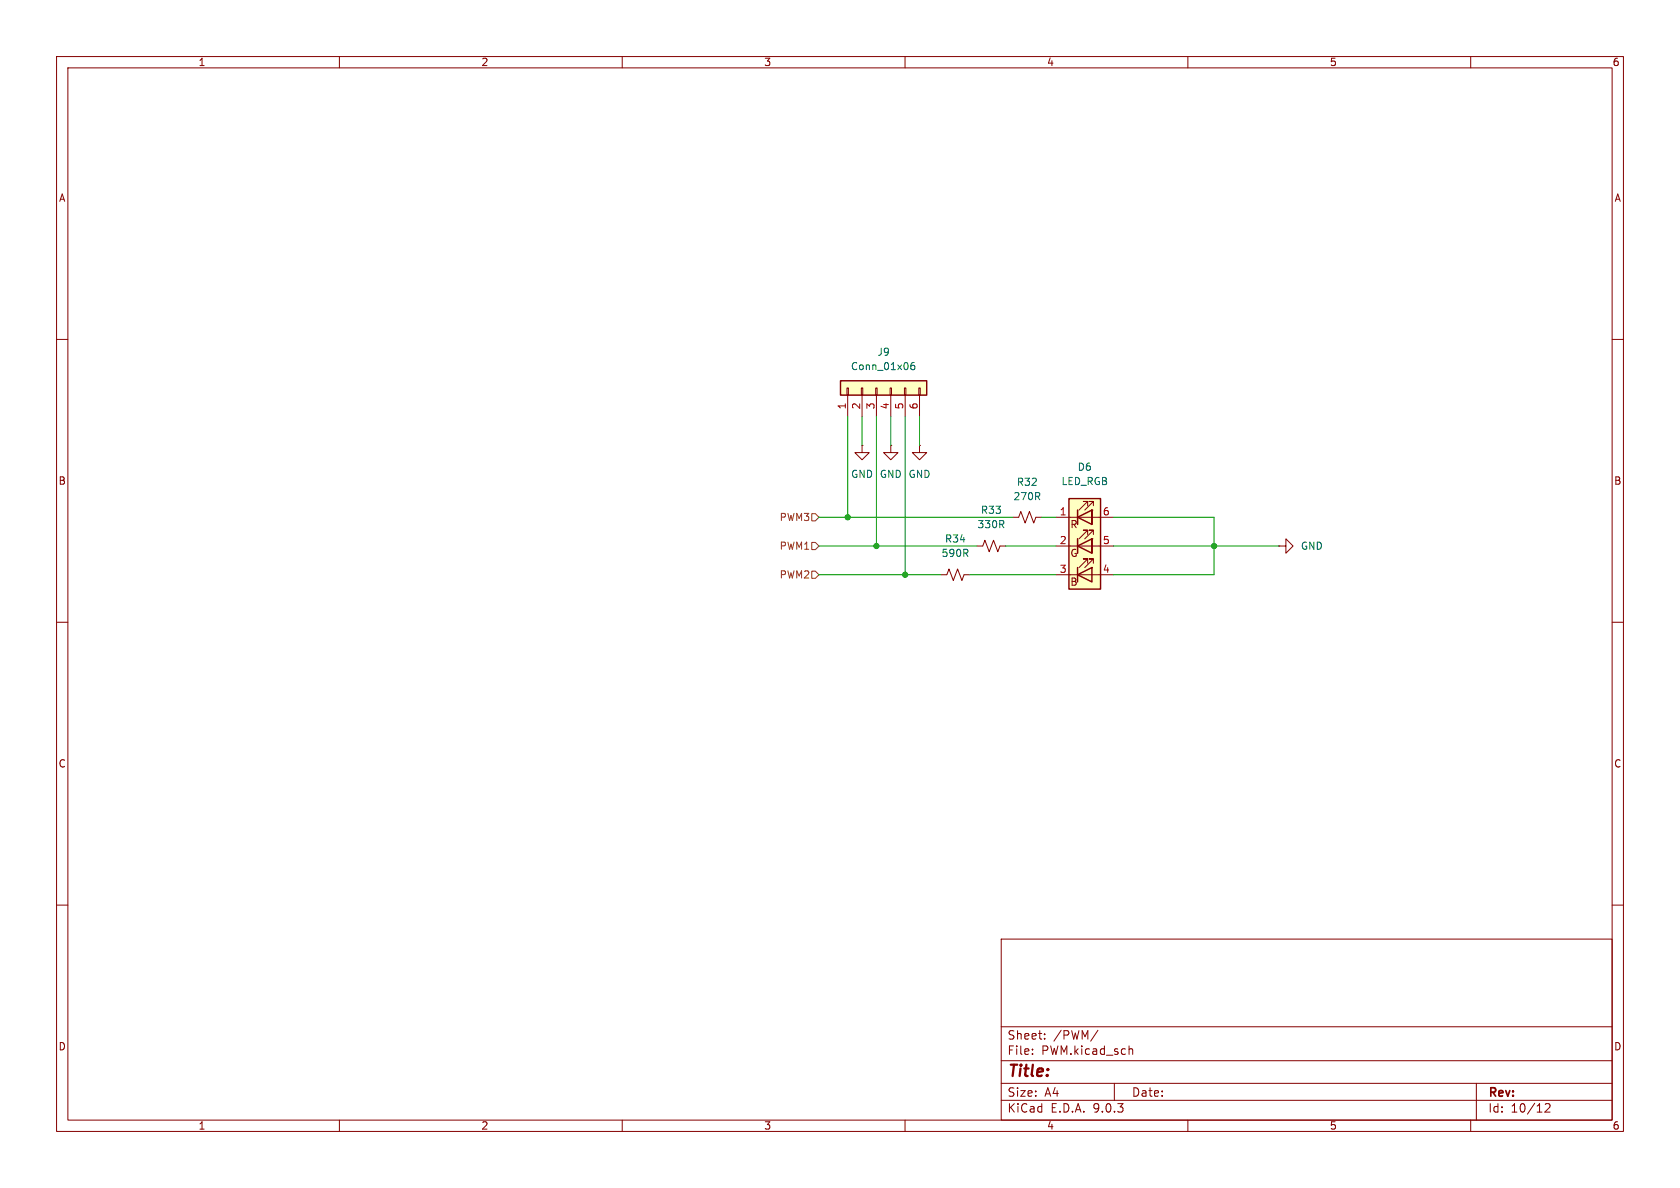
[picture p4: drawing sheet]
<svg xmlns="http://www.w3.org/2000/svg" width="297mm" height="210mm" viewBox="0 0 297 210" stroke-linecap="round" stroke-linejoin="round" font-family="sans-serif">
<g fill="none" stroke="#840000" stroke-width=".18">
<path d="M10 10h277v190h-277zM12 12h273v186h-273zM60 10v2M110 10v2M160 10v2M210 10v2M260 10v2M10 60h2M152.4 78.7v1.3h1.3l-1.3 1.3-1.3-1.3h1.3M152.4 78.7h.1M157.5 78.7v1.3h1.2l-1.2 1.3-1.3-1.3h1.3M157.5 78.7h.1"/>
<path d="M162.6 78.7v1.3h1.2l-1.2 1.3-1.3-1.3h1.3M162.6 78.7h.1M285 60h2M10 110h2M285 110h2M10 160h2M177 166h108v32h-108zM285 160h2M60 198v2M110 198v2M160 198v2M177 194.5h108"/>
<path d="M177 191.5h108M177 187.5h108M177 181.5h108M182.5 186.3v.1M182.5 185.5v.1M184.7 183.6v.1M184.7 182.8v.1M194.1 182.1l-1.3 2M197 191.5v3M199.6 185.5l.2-.1 .4 .1v.9M210 198v2M260 198v2"/>
<path d="M261 191.5v6.5M273.2 195.2l.5-.1 .3 .1v.3l-.9 1.1h.9"/>
</g>
<path d="M189 88.1h5.6v16h-5.6z" fill="#ffffc2"/>
<path d="M189 88.1h5.6v16h-5.6zM190.5 91.4l2.5-1.2v2.5zM190.5 96.5l2.5-1.2v2.5zM190.5 90.2v2.5M190.5 95.3v2.5M190.5 101.6l2.5-1.3v2.6zM190.5 100.3v2.6" fill="none" stroke="#840000" stroke-width=".25"/>
<g fill="none" stroke="#840000" stroke-width=".18">
<path d="M172.7 96.5h1l.4-1 .8 2 .7-2 .8 2 .4-1h1M179.1 91.4h1l.4-1 .7 2.1 .8-2.1 .8 2.1 .3-1.1h1M186.7 91.4h10.1M186.7 96.5h10.1M190.5 90.2v2.5M190.5 95.3v2.5M192.3 89.4v-.8h-.8h.8l-1.5 1.6M192.3 94.5v-.8h-.8h.8l-1.5 1.6M192.3 99.6v-.8h-.8h.8l-1.5 1.5M193 90.2h.1M193 90.2v2.5zM193 95.3h.1"/>
<path d="M193 95.3v2.5zM193.3 89.4v-.8h-.8h.8l-1.5 1.6M193.3 94.5v-.8h-.8h.8l-1.5 1.6M193.3 99.6v-.8h-.8h.8l-1.5 1.5M226.1 96.5h1.2v-1.2l1.3 1.2-1.3 1.3v-1.3M226.1 96.5h.1M166.4 101.6h1l.4-1 .7 2 .8-2 .8 2 .3-1h1M186.7 101.6h10.1"/>
</g>
<path d="M148.6 67.3h15.2v2.6h-15.2z" fill="#ffffc2"/>
<path d="M148.6 67.3h15.2v2.6h-15.2z" fill="none" stroke="#840000" stroke-width=".25"/>
<path d="M149.7 68.6h.3v1.3h-.3zM149.9 69.9v3.8M152.3 68.6h.2v1.3h-.2zM152.4 69.9v3.8M154.8 68.6h.3v1.3h-.3zM154.9 69.9v3.8M157.4 68.6h.2v1.3h-.2zM157.5 69.9v3.8M159.9 68.6h.2v1.3h-.2zM160 69.9v3.8M162.4 68.6h.3v1.3h-.3zM162.6 69.9v3.8" fill="none" stroke="#840000" stroke-width=".18"/>
<path d="M161.6 64.1h-.3a.86 .86 0 0 0 0 1.2l.4-.1v-.4l-.2-.2h-.2l-.3 .2" fill="none" stroke="#006464" stroke-width=".18"/>
<path d="M143.5 95.9h.6l.7 .6-.7 .7h-.6zM143.5 90.8h.6l.7 .6-.7 .7h-.6zM143.5 101h.6l.7 .6-.7 .6h-.6z" fill="none" stroke="#725600" stroke-width=".18"/>
<g fill="none" stroke="#009600" stroke-width=".18">
<path d="M149.9 73.7v17.7M152.4 73.7v5M154.9 73.7v22.8M157.5 73.7v5M160 73.7v27.9M162.6 73.7v5M144.8 96.5h27.9M144.8 91.4h34.3M177.8 96.5h8.9M184.1 91.4h2.6M196.8 96.5h29.3M196.8 91.4h17.8v10.2h-17.8"/>
<path d="M144.8 101.6h21.6M171.4 101.6h15.3"/>
</g>
<g fill="#009600" stroke="#009600" stroke-width=".18">
<circle cx="160" cy="101.6" r=".46"/>
<circle cx="154.9" cy="96.5" r=".46"/>
<circle cx="214.6" cy="96.5" r=".46"/>
<circle cx="149.9" cy="91.4" r=".46"/>
</g>
<text font-size="2.8" fill="#840000" x="178" y="190.9">Title:</text>
<g font-size="2.1" fill="#840000">
<text x="178" y="184">Sheet:</text>
<text x="186.2" y="184">/PWM/</text>
<text x="178" y="186.7">File:</text>
<text x="184.1" y="186.7">PWM.kicad_sch</text>
<text x="178" y="196.9">KiCad</text>
<text x="178" y="194.1">Size:</text>
<text x="184.7" y="194.1">A4</text>
<text x="185.7" y="196.9">E.D.A.</text>
<text x="193.3" y="196.9">9.0.3</text>
<text x="200" y="194.1">Date:</text>
<text x="263" y="194.3">Rev:</text>
<text x="263" y="196.9">Id:</text>
<text x="267.1" y="196.9">10/12</text>
</g>
<g font-size="1.8" fill="#840000">
<text x="35" y="11.9">1</text>
<text x="85" y="11.9">2</text>
<text x="135" y="11.9">3</text>
<text x="185" y="11.9">4</text>
<text x="235" y="11.9">5</text>
<text x="285" y="11.9">6</text>
<text x="10.3" y="35.9">A</text>
<text x="285.3" y="35.9">A</text>
<text x="10.3" y="85.9">B</text>
<text x="285.3" y="85.9">B</text>
<text x="189.1" y="93.6">R</text>
<text x="189.1" y="98.7">G</text>
<text x="189.1" y="103.7">B</text>
<text x="10.3" y="135.9">C</text>
<text x="285.3" y="135.9">C</text>
<text x="10.3" y="185.9">D</text>
<text x="285.3" y="185.9">D</text>
<text x="35" y="199.9">1</text>
<text x="85" y="199.9">2</text>
<text x="135" y="199.9">3</text>
<text x="185" y="199.9">4</text>
<text x="235" y="199.9">5</text>
<text x="285" y="199.9">6</text>
</g>
<g font-size="1.8" fill="#006464">
<text x="150.3" y="65.6">Conn_01x06</text>
<text x="155" y="63.1">J9</text>
<text x="190.4" y="83.4">D6</text>
<text x="150.4" y="84.7">GND</text>
<text x="155.4" y="84.7">GND</text>
<text x="160.5" y="84.7">GND</text>
<text x="179.1" y="88.6">270R</text>
<text x="179.7" y="86.1">R32</text>
<text x="187.6" y="86">LED_RGB</text>
<text x="172.7" y="93.6">330R</text>
<text x="173.3" y="91">R33</text>
<text x="166.4" y="98.7">590R</text>
<text x="167" y="96.1">R34</text>
<text x="229.9" y="97.4">GND</text>
</g>
<g font-size="1.8" fill="#a90000">
<text x="149.6" y="72.5" transform="rotate(-90 149.6 72.5)">1</text>
<text x="152.1" y="72.5" transform="rotate(-90 152.1 72.5)">2</text>
<text x="154.7" y="72.5" transform="rotate(-90 154.7 72.5)">3</text>
<text x="157.2" y="72.5" transform="rotate(-90 157.2 72.5)">4</text>
<text x="159.8" y="72.5" transform="rotate(-90 159.8 72.5)">5</text>
<text x="162.3" y="72.5" transform="rotate(-90 162.3 72.5)">6</text>
<text x="187.3" y="91.2">1</text>
<text x="194.9" y="91.2">6</text>
<text x="187.3" y="96.3">2</text>
<text x="187.3" y="101.3">3</text>
<text x="194.9" y="96.3">5</text>
<text x="194.9" y="101.3">4</text>
</g>
<g font-size="1.8" fill="#725600">
<text x="137.7" y="92.3">PWM3</text>
<text x="137.7" y="97.4">PWM1</text>
<text x="137.7" y="102.5">PWM2</text>
</g>
</svg>
